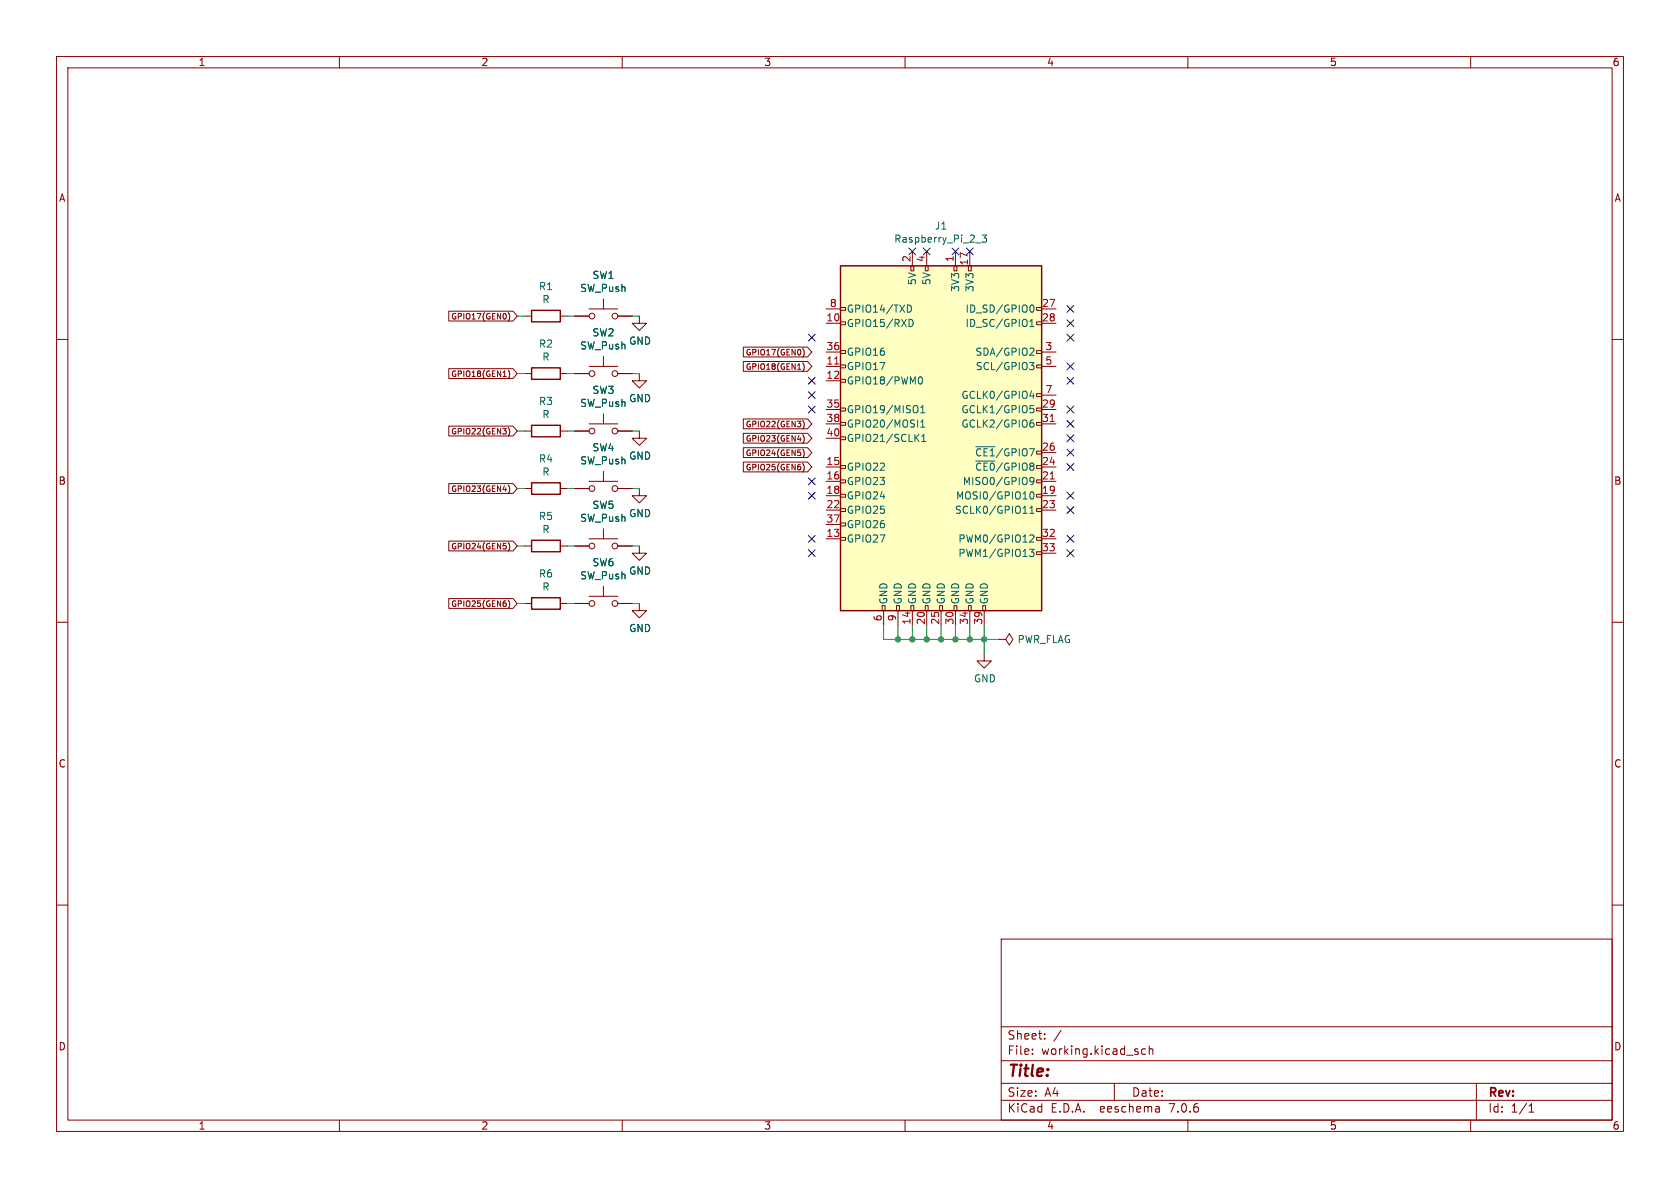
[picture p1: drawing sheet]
(kicad_sch (version 20230121) (generator eeschema)

 (paper "A4")

 (lib_symbols
  (symbol "Connector:Raspberry_Pi_2_3" (pin_names (offset 1.016)) (in_bom yes) (on_board yes)
   (property "Reference" "J" (at -17.78 31.75 0) (effects (font (size 1.27 1.27)) (justify left bottom)))
   (property "Value" "Raspberry_Pi_2_3" (at 10.16 -31.75 0) (effects (font (size 1.27 1.27)) (justify left top)))
   (property "Footprint" "" (at 0 0 0) (effects (font (size 1.27 1.27)) hide))
   (property "Datasheet" "https://www.raspberrypi.org/documentation/hardware/raspberrypi/schematics/rpi_SCH_3bplus_1p0_reduced.pdf" (at 0 0 0) (effects (font (size 1.27 1.27)) hide))
   (symbol "Raspberry_Pi_2_3_0_1"
    (rectangle (start -17.78 30.48) (end 17.78 -30.48) (stroke (width 0.254) (type default)) (fill (type background))))
   (symbol "Raspberry_Pi_2_3_1_1"
    (rectangle (start -16.891 -17.526) (end -17.78 -18.034) (stroke (width 0) (type default)) (fill (type none)))
    (rectangle (start -16.891 -14.986) (end -17.78 -15.494) (stroke (width 0) (type default)) (fill (type none)))
    (rectangle (start -16.891 -12.446) (end -17.78 -12.954) (stroke (width 0) (type default)) (fill (type none)))
    (rectangle (start -16.891 -9.906) (end -17.78 -10.414) (stroke (width 0) (type default)) (fill (type none)))
    (rectangle (start -16.891 -7.366) (end -17.78 -7.874) (stroke (width 0) (type default)) (fill (type none)))
    (rectangle (start -16.891 -4.826) (end -17.78 -5.334) (stroke (width 0) (type default)) (fill (type none)))
    (rectangle (start -16.891 0.254) (end -17.78 -0.254) (stroke (width 0) (type default)) (fill (type none)))
    (rectangle (start -16.891 2.794) (end -17.78 2.286) (stroke (width 0) (type default)) (fill (type none)))
    (rectangle (start -16.891 5.334) (end -17.78 4.826) (stroke (width 0) (type default)) (fill (type none)))
    (rectangle (start -16.891 10.414) (end -17.78 9.906) (stroke (width 0) (type default)) (fill (type none)))
    (rectangle (start -16.891 12.954) (end -17.78 12.446) (stroke (width 0) (type default)) (fill (type none)))
    (rectangle (start -16.891 15.494) (end -17.78 14.986) (stroke (width 0) (type default)) (fill (type none)))
    (rectangle (start -16.891 20.574) (end -17.78 20.066) (stroke (width 0) (type default)) (fill (type none)))
    (rectangle (start -16.891 23.114) (end -17.78 22.606) (stroke (width 0) (type default)) (fill (type none)))
    (rectangle (start -10.414 -29.591) (end -9.906 -30.48) (stroke (width 0) (type default)) (fill (type none)))
    (rectangle (start -7.874 -29.591) (end -7.366 -30.48) (stroke (width 0) (type default)) (fill (type none)))
    (rectangle (start -5.334 -29.591) (end -4.826 -30.48) (stroke (width 0) (type default)) (fill (type none)))
    (rectangle (start -5.334 30.48) (end -4.826 29.591) (stroke (width 0) (type default)) (fill (type none)))
    (rectangle (start -2.794 -29.591) (end -2.286 -30.48) (stroke (width 0) (type default)) (fill (type none)))
    (rectangle (start -2.794 30.48) (end -2.286 29.591) (stroke (width 0) (type default)) (fill (type none)))
    (rectangle (start -0.254 -29.591) (end 0.254 -30.48) (stroke (width 0) (type default)) (fill (type none)))
    (rectangle (start 2.286 -29.591) (end 2.794 -30.48) (stroke (width 0) (type default)) (fill (type none)))
    (rectangle (start 2.286 30.48) (end 2.794 29.591) (stroke (width 0) (type default)) (fill (type none)))
    (rectangle (start 4.826 -29.591) (end 5.334 -30.48) (stroke (width 0) (type default)) (fill (type none)))
    (rectangle (start 4.826 30.48) (end 5.334 29.591) (stroke (width 0) (type default)) (fill (type none)))
    (rectangle (start 7.366 -29.591) (end 7.874 -30.48) (stroke (width 0) (type default)) (fill (type none)))
    (rectangle (start 17.78 -20.066) (end 16.891 -20.574) (stroke (width 0) (type default)) (fill (type none)))
    (rectangle (start 17.78 -17.526) (end 16.891 -18.034) (stroke (width 0) (type default)) (fill (type none)))
    (rectangle (start 17.78 -12.446) (end 16.891 -12.954) (stroke (width 0) (type default)) (fill (type none)))
    (rectangle (start 17.78 -9.906) (end 16.891 -10.414) (stroke (width 0) (type default)) (fill (type none)))
    (rectangle (start 17.78 -7.366) (end 16.891 -7.874) (stroke (width 0) (type default)) (fill (type none)))
    (rectangle (start 17.78 -4.826) (end 16.891 -5.334) (stroke (width 0) (type default)) (fill (type none)))
    (rectangle (start 17.78 -2.286) (end 16.891 -2.794) (stroke (width 0) (type default)) (fill (type none)))
    (rectangle (start 17.78 2.794) (end 16.891 2.286) (stroke (width 0) (type default)) (fill (type none)))
    (rectangle (start 17.78 5.334) (end 16.891 4.826) (stroke (width 0) (type default)) (fill (type none)))
    (rectangle (start 17.78 7.874) (end 16.891 7.366) (stroke (width 0) (type default)) (fill (type none)))
    (rectangle (start 17.78 12.954) (end 16.891 12.446) (stroke (width 0) (type default)) (fill (type none)))
    (rectangle (start 17.78 15.494) (end 16.891 14.986) (stroke (width 0) (type default)) (fill (type none)))
    (rectangle (start 17.78 20.574) (end 16.891 20.066) (stroke (width 0) (type default)) (fill (type none)))
    (rectangle (start 17.78 23.114) (end 16.891 22.606) (stroke (width 0) (type default)) (fill (type none)))
    (pin power_in line (at 2.54 33.02 270) (length 2.54) (name "3V3" (effects (font (size 1.27 1.27)))) (number "1" (effects (font (size 1.27 1.27)))))
    (pin bidirectional line (at -20.32 20.32 0) (length 2.54) (name "GPIO15/RXD" (effects (font (size 1.27 1.27)))) (number "10" (effects (font (size 1.27 1.27)))))
    (pin bidirectional line (at -20.32 12.7 0) (length 2.54) (name "GPIO17" (effects (font (size 1.27 1.27)))) (number "11" (effects (font (size 1.27 1.27)))))
    (pin bidirectional line (at -20.32 10.16 0) (length 2.54) (name "GPIO18/PWM0" (effects (font (size 1.27 1.27)))) (number "12" (effects (font (size 1.27 1.27)))))
    (pin bidirectional line (at -20.32 -17.78 0) (length 2.54) (name "GPIO27" (effects (font (size 1.27 1.27)))) (number "13" (effects (font (size 1.27 1.27)))))
    (pin power_in line (at -5.08 -33.02 90) (length 2.54) (name "GND" (effects (font (size 1.27 1.27)))) (number "14" (effects (font (size 1.27 1.27)))))
    (pin bidirectional line (at -20.32 -5.08 0) (length 2.54) (name "GPIO22" (effects (font (size 1.27 1.27)))) (number "15" (effects (font (size 1.27 1.27)))))
    (pin bidirectional line (at -20.32 -7.62 0) (length 2.54) (name "GPIO23" (effects (font (size 1.27 1.27)))) (number "16" (effects (font (size 1.27 1.27)))))
    (pin power_in line (at 5.08 33.02 270) (length 2.54) (name "3V3" (effects (font (size 1.27 1.27)))) (number "17" (effects (font (size 1.27 1.27)))))
    (pin bidirectional line (at -20.32 -10.16 0) (length 2.54) (name "GPIO24" (effects (font (size 1.27 1.27)))) (number "18" (effects (font (size 1.27 1.27)))))
    (pin bidirectional line (at 20.32 -10.16 180) (length 2.54) (name "MOSI0/GPIO10" (effects (font (size 1.27 1.27)))) (number "19" (effects (font (size 1.27 1.27)))))
    (pin power_in line (at -5.08 33.02 270) (length 2.54) (name "5V" (effects (font (size 1.27 1.27)))) (number "2" (effects (font (size 1.27 1.27)))))
    (pin power_in line (at -2.54 -33.02 90) (length 2.54) (name "GND" (effects (font (size 1.27 1.27)))) (number "20" (effects (font (size 1.27 1.27)))))
    (pin bidirectional line (at 20.32 -7.62 180) (length 2.54) (name "MISO0/GPIO9" (effects (font (size 1.27 1.27)))) (number "21" (effects (font (size 1.27 1.27)))))
    (pin bidirectional line (at -20.32 -12.7 0) (length 2.54) (name "GPIO25" (effects (font (size 1.27 1.27)))) (number "22" (effects (font (size 1.27 1.27)))))
    (pin bidirectional line (at 20.32 -12.7 180) (length 2.54) (name "SCLK0/GPIO11" (effects (font (size 1.27 1.27)))) (number "23" (effects (font (size 1.27 1.27)))))
    (pin bidirectional line (at 20.32 -5.08 180) (length 2.54) (name "~{CE0}/GPIO8" (effects (font (size 1.27 1.27)))) (number "24" (effects (font (size 1.27 1.27)))))
    (pin power_in line (at 0 -33.02 90) (length 2.54) (name "GND" (effects (font (size 1.27 1.27)))) (number "25" (effects (font (size 1.27 1.27)))))
    (pin bidirectional line (at 20.32 -2.54 180) (length 2.54) (name "~{CE1}/GPIO7" (effects (font (size 1.27 1.27)))) (number "26" (effects (font (size 1.27 1.27)))))
    (pin bidirectional line (at 20.32 22.86 180) (length 2.54) (name "ID_SD/GPIO0" (effects (font (size 1.27 1.27)))) (number "27" (effects (font (size 1.27 1.27)))))
    (pin bidirectional line (at 20.32 20.32 180) (length 2.54) (name "ID_SC/GPIO1" (effects (font (size 1.27 1.27)))) (number "28" (effects (font (size 1.27 1.27)))))
    (pin bidirectional line (at 20.32 5.08 180) (length 2.54) (name "GCLK1/GPIO5" (effects (font (size 1.27 1.27)))) (number "29" (effects (font (size 1.27 1.27)))))
    (pin bidirectional line (at 20.32 15.24 180) (length 2.54) (name "SDA/GPIO2" (effects (font (size 1.27 1.27)))) (number "3" (effects (font (size 1.27 1.27)))))
    (pin power_in line (at 2.54 -33.02 90) (length 2.54) (name "GND" (effects (font (size 1.27 1.27)))) (number "30" (effects (font (size 1.27 1.27)))))
    (pin bidirectional line (at 20.32 2.54 180) (length 2.54) (name "GCLK2/GPIO6" (effects (font (size 1.27 1.27)))) (number "31" (effects (font (size 1.27 1.27)))))
    (pin bidirectional line (at 20.32 -17.78 180) (length 2.54) (name "PWM0/GPIO12" (effects (font (size 1.27 1.27)))) (number "32" (effects (font (size 1.27 1.27)))))
    (pin bidirectional line (at 20.32 -20.32 180) (length 2.54) (name "PWM1/GPIO13" (effects (font (size 1.27 1.27)))) (number "33" (effects (font (size 1.27 1.27)))))
    (pin power_in line (at 5.08 -33.02 90) (length 2.54) (name "GND" (effects (font (size 1.27 1.27)))) (number "34" (effects (font (size 1.27 1.27)))))
    (pin bidirectional line (at -20.32 5.08 0) (length 2.54) (name "GPIO19/MISO1" (effects (font (size 1.27 1.27)))) (number "35" (effects (font (size 1.27 1.27)))))
    (pin bidirectional line (at -20.32 15.24 0) (length 2.54) (name "GPIO16" (effects (font (size 1.27 1.27)))) (number "36" (effects (font (size 1.27 1.27)))))
    (pin bidirectional line (at -20.32 -15.24 0) (length 2.54) (name "GPIO26" (effects (font (size 1.27 1.27)))) (number "37" (effects (font (size 1.27 1.27)))))
    (pin bidirectional line (at -20.32 2.54 0) (length 2.54) (name "GPIO20/MOSI1" (effects (font (size 1.27 1.27)))) (number "38" (effects (font (size 1.27 1.27)))))
    (pin power_in line (at 7.62 -33.02 90) (length 2.54) (name "GND" (effects (font (size 1.27 1.27)))) (number "39" (effects (font (size 1.27 1.27)))))
    (pin power_in line (at -2.54 33.02 270) (length 2.54) (name "5V" (effects (font (size 1.27 1.27)))) (number "4" (effects (font (size 1.27 1.27)))))
    (pin bidirectional line (at -20.32 0 0) (length 2.54) (name "GPIO21/SCLK1" (effects (font (size 1.27 1.27)))) (number "40" (effects (font (size 1.27 1.27)))))
    (pin bidirectional line (at 20.32 12.7 180) (length 2.54) (name "SCL/GPIO3" (effects (font (size 1.27 1.27)))) (number "5" (effects (font (size 1.27 1.27)))))
    (pin power_in line (at -10.16 -33.02 90) (length 2.54) (name "GND" (effects (font (size 1.27 1.27)))) (number "6" (effects (font (size 1.27 1.27)))))
    (pin bidirectional line (at 20.32 7.62 180) (length 2.54) (name "GCLK0/GPIO4" (effects (font (size 1.27 1.27)))) (number "7" (effects (font (size 1.27 1.27)))))
    (pin bidirectional line (at -20.32 22.86 0) (length 2.54) (name "GPIO14/TXD" (effects (font (size 1.27 1.27)))) (number "8" (effects (font (size 1.27 1.27)))))
    (pin power_in line (at -7.62 -33.02 90) (length 2.54) (name "GND" (effects (font (size 1.27 1.27)))) (number "9" (effects (font (size 1.27 1.27)))))))
  (symbol "Device:R" (pin_numbers hide) (pin_names (offset 0)) (in_bom yes) (on_board yes)
   (property "Reference" "R" (at 2.032 0 90) (effects (font (size 1.27 1.27))))
   (property "Value" "R" (at 0 0 90) (effects (font (size 1.27 1.27))))
   (property "Footprint" "" (at -1.778 0 90) (effects (font (size 1.27 1.27)) hide))
   (property "Datasheet" "~" (at 0 0 0) (effects (font (size 1.27 1.27)) hide))
   (symbol "R_0_1"
    (rectangle (start -1.016 -2.54) (end 1.016 2.54) (stroke (width 0.254) (type default)) (fill (type none))))
   (symbol "R_1_1"
    (pin passive line (at 0 3.81 270) (length 1.27) (name "~" (effects (font (size 1.27 1.27)))) (number "1" (effects (font (size 1.27 1.27)))))
    (pin passive line (at 0 -3.81 90) (length 1.27) (name "~" (effects (font (size 1.27 1.27)))) (number "2" (effects (font (size 1.27 1.27)))))))
  (symbol "Switch:SW_Push" (pin_numbers hide) (pin_names (offset 1.016) hide) (in_bom yes) (on_board yes)
   (property "Reference" "SW" (at 1.27 2.54 0) (effects (font (size 1.27 1.27)) (justify left)))
   (property "Value" "SW_Push" (at 0 -1.524 0) (effects (font (size 1.27 1.27))))
   (property "Footprint" "" (at 0 5.08 0) (effects (font (size 1.27 1.27)) hide))
   (property "Datasheet" "~" (at 0 5.08 0) (effects (font (size 1.27 1.27)) hide))
   (symbol "SW_Push_0_1"
    (circle (center -2.032 0) (radius 0.508) (stroke (width 0) (type default)) (fill (type none)))
    (polyline (pts (xy 0 1.27) (xy 0 3.048)) (stroke (width 0) (type default)) (fill (type none)))
    (polyline (pts (xy 2.54 1.27) (xy -2.54 1.27)) (stroke (width 0) (type default)) (fill (type none)))
    (circle (center 2.032 0) (radius 0.508) (stroke (width 0) (type default)) (fill (type none)))
    (pin passive line (at -5.08 0 0) (length 2.54) (name "1" (effects (font (size 1.27 1.27)))) (number "1" (effects (font (size 1.27 1.27)))))
    (pin passive line (at 5.08 0 180) (length 2.54) (name "2" (effects (font (size 1.27 1.27)))) (number "2" (effects (font (size 1.27 1.27)))))))
  (symbol "power:GND" (power) (pin_names (offset 0)) (in_bom yes) (on_board yes)
   (property "Reference" "#PWR" (at 0 -6.35 0) (effects (font (size 1.27 1.27)) hide))
   (property "Value" "GND" (at 0 -3.81 0) (effects (font (size 1.27 1.27))))
   (property "Footprint" "" (at 0 0 0) (effects (font (size 1.27 1.27)) hide))
   (property "Datasheet" "" (at 0 0 0) (effects (font (size 1.27 1.27)) hide))
   (symbol "GND_0_1"
    (polyline (pts (xy 0 0) (xy 0 -1.27) (xy 1.27 -1.27) (xy 0 -2.54) (xy -1.27 -1.27) (xy 0 -1.27)) (stroke (width 0) (type default)) (fill (type none))))
   (symbol "GND_1_1"
    (pin power_in line (at 0 0 270) (length 0) hide (name "GND" (effects (font (size 1.27 1.27)))) (number "1" (effects (font (size 1.27 1.27)))))))
  (symbol "power:PWR_FLAG" (power) (pin_numbers hide) (pin_names (offset 0) hide) (in_bom yes) (on_board yes)
   (property "Reference" "#FLG" (at 0 1.905 0) (effects (font (size 1.27 1.27)) hide))
   (property "Value" "PWR_FLAG" (at 0 3.81 0) (effects (font (size 1.27 1.27))))
   (property "Footprint" "" (at 0 0 0) (effects (font (size 1.27 1.27)) hide))
   (property "Datasheet" "~" (at 0 0 0) (effects (font (size 1.27 1.27)) hide))
   (symbol "PWR_FLAG_0_0"
    (pin power_out line (at 0 0 90) (length 0) (name "pwr" (effects (font (size 1.27 1.27)))) (number "1" (effects (font (size 1.27 1.27))))))
   (symbol "PWR_FLAG_0_1"
    (polyline (pts (xy 0 0) (xy 0 1.27) (xy -1.016 1.905) (xy 0 2.54) (xy 1.016 1.905) (xy 0 1.27)) (stroke (width 0) (type default)) (fill (type none))))))

 (junction (at 173.99 113.03) (diameter 0) (color 0 0 0 0))
 (junction (at 171.45 113.03) (diameter 0) (color 0 0 0 0))
 (junction (at 168.91 113.03) (diameter 0) (color 0 0 0 0))
 (junction (at 161.29 113.03) (diameter 0) (color 0 0 0 0))
 (junction (at 158.75 113.03) (diameter 0) (color 0 0 0 0))
 (junction (at 166.37 113.03) (diameter 0) (color 0 0 0 0))
 (junction (at 163.83 113.03) (diameter 0) (color 0 0 0 0))

 (no_connect (at 143.51 95.25))
 (no_connect (at 189.23 57.15))
 (no_connect (at 189.23 80.01))
 (no_connect (at 189.23 59.69))
 (no_connect (at 189.23 64.77))
 (no_connect (at 143.51 59.69))
 (no_connect (at 189.23 74.93))
 (no_connect (at 189.23 54.61))
 (no_connect (at 143.51 69.85))
 (no_connect (at 143.51 72.39))
 (no_connect (at 189.23 87.63))
 (no_connect (at 161.29 44.45))
 (no_connect (at 189.23 97.79))
 (no_connect (at 189.23 67.31))
 (no_connect (at 189.23 77.47))
 (no_connect (at 143.51 67.31))
 (no_connect (at 163.83 44.45))
 (no_connect (at 171.45 44.45))
 (no_connect (at 189.23 90.17))
 (no_connect (at 189.23 82.55))
 (no_connect (at 143.51 87.63))
 (no_connect (at 189.23 72.39))
 (no_connect (at 143.51 97.79))
 (no_connect (at 143.51 85.09))
 (no_connect (at 189.23 95.25))
 (no_connect (at 168.91 44.45))

 (wire (pts (xy 168.91 110.49) (xy 168.91 113.03)) (stroke (width 0) (type default)))
 (wire (pts (xy 166.37 113.03) (xy 168.91 113.03)) (stroke (width 0) (type default)))
 (wire (pts (xy 111.76 66.04) (xy 113.03 66.04)) (stroke (width 0) (type default)))
 (wire (pts (xy 91.44 86.36) (xy 92.71 86.36)) (stroke (width 0) (type default)))
 (wire (pts (xy 158.75 113.03) (xy 161.29 113.03)) (stroke (width 0) (type default)))
 (wire (pts (xy 161.29 113.03) (xy 163.83 113.03)) (stroke (width 0) (type default)))
 (wire (pts (xy 91.44 66.04) (xy 92.71 66.04)) (stroke (width 0) (type default)))
 (wire (pts (xy 111.76 106.68) (xy 113.03 106.68)) (stroke (width 0) (type default)))
 (wire (pts (xy 111.76 96.52) (xy 113.03 96.52)) (stroke (width 0) (type default)))
 (wire (pts (xy 166.37 110.49) (xy 166.37 113.03)) (stroke (width 0) (type default)))
 (wire (pts (xy 171.45 113.03) (xy 173.99 113.03)) (stroke (width 0) (type default)))
 (wire (pts (xy 100.33 106.68) (xy 101.6 106.68)) (stroke (width 0) (type default)))
 (wire (pts (xy 91.44 76.2) (xy 92.71 76.2)) (stroke (width 0) (type default)))
 (wire (pts (xy 158.75 110.49) (xy 158.75 113.03)) (stroke (width 0) (type default)))
 (wire (pts (xy 100.33 96.52) (xy 101.6 96.52)) (stroke (width 0) (type default)))
 (wire (pts (xy 173.99 110.49) (xy 173.99 113.03)) (stroke (width 0) (type default)))
 (wire (pts (xy 173.99 113.03) (xy 173.99 115.57)) (stroke (width 0) (type default)))
 (wire (pts (xy 163.83 113.03) (xy 166.37 113.03)) (stroke (width 0) (type default)))
 (wire (pts (xy 100.33 66.04) (xy 101.6 66.04)) (stroke (width 0) (type default)))
 (wire (pts (xy 100.33 76.2) (xy 101.6 76.2)) (stroke (width 0) (type default)))
 (wire (pts (xy 100.33 55.88) (xy 101.6 55.88)) (stroke (width 0) (type default)))
 (wire (pts (xy 111.76 86.36) (xy 113.03 86.36)) (stroke (width 0) (type default)))
 (wire (pts (xy 111.76 76.2) (xy 113.03 76.2)) (stroke (width 0) (type default)))
 (wire (pts (xy 176.53 113.03) (xy 173.99 113.03)) (stroke (width 0) (type default)))
 (wire (pts (xy 163.83 110.49) (xy 163.83 113.03)) (stroke (width 0) (type default)))
 (wire (pts (xy 100.33 86.36) (xy 101.6 86.36)) (stroke (width 0) (type default)))
 (wire (pts (xy 168.91 113.03) (xy 171.45 113.03)) (stroke (width 0) (type default)))
 (wire (pts (xy 91.44 55.88) (xy 92.71 55.88)) (stroke (width 0) (type default)))
 (wire (pts (xy 161.29 110.49) (xy 161.29 113.03)) (stroke (width 0) (type default)))
 (wire (pts (xy 171.45 110.49) (xy 171.45 113.03)) (stroke (width 0) (type default)))
 (wire (pts (xy 91.44 96.52) (xy 92.71 96.52)) (stroke (width 0) (type default)))
 (wire (pts (xy 156.21 113.03) (xy 158.75 113.03)) (stroke (width 0) (type default)))
 (wire (pts (xy 156.21 110.49) (xy 156.21 113.03)) (stroke (width 0) (type default)))
 (wire (pts (xy 111.76 55.88) (xy 113.03 55.88)) (stroke (width 0) (type default)))
 (wire (pts (xy 91.44 106.68) (xy 92.71 106.68)) (stroke (width 0) (type default)))

 (global_label "GPIO25(GEN6)" (shape input) (at 91.44 106.68 180) (effects (font (size 0.9906 0.9906)) (justify right))
  (property "Intersheetrefs" "${INTERSHEET_REFS}" (at 91.44 106.68 0) (effects (font (size 1.27 1.27)) hide)))
 (global_label "GPIO18(GEN1)" (shape input) (at 91.44 66.04 180) (effects (font (size 0.9906 0.9906)) (justify right))
  (property "Intersheetrefs" "${INTERSHEET_REFS}" (at 91.44 66.04 0) (effects (font (size 1.27 1.27)) hide)))
 (global_label "GPIO17(GEN0)" (shape input) (at 143.51 62.23 180) (effects (font (size 0.9906 0.9906)) (justify right))
  (property "Intersheetrefs" "${INTERSHEET_REFS}" (at 143.51 62.23 0) (effects (font (size 1.27 1.27)) hide)))
 (global_label "GPIO18(GEN1)" (shape input) (at 143.51 64.77 180) (effects (font (size 0.9906 0.9906)) (justify right))
  (property "Intersheetrefs" "${INTERSHEET_REFS}" (at 143.51 64.77 0) (effects (font (size 1.27 1.27)) hide)))
 (global_label "GPIO22(GEN3)" (shape input) (at 91.44 76.2 180) (effects (font (size 0.9906 0.9906)) (justify right))
  (property "Intersheetrefs" "${INTERSHEET_REFS}" (at 91.44 76.2 0) (effects (font (size 1.27 1.27)) hide)))
 (global_label "GPIO23(GEN4)" (shape input) (at 143.51 77.47 180) (effects (font (size 0.9906 0.9906)) (justify right))
  (property "Intersheetrefs" "${INTERSHEET_REFS}" (at 143.51 77.47 0) (effects (font (size 1.27 1.27)) hide)))
 (global_label "GPIO25(GEN6)" (shape input) (at 143.51 82.55 180) (effects (font (size 0.9906 0.9906)) (justify right))
  (property "Intersheetrefs" "${INTERSHEET_REFS}" (at 143.51 82.55 0) (effects (font (size 1.27 1.27)) hide)))
 (global_label "GPIO24(GEN5)" (shape input) (at 143.51 80.01 180) (effects (font (size 0.9906 0.9906)) (justify right))
  (property "Intersheetrefs" "${INTERSHEET_REFS}" (at 143.51 80.01 0) (effects (font (size 1.27 1.27)) hide)))
 (global_label "GPIO17(GEN0)" (shape input) (at 91.44 55.88 180) (effects (font (size 0.9906 0.9906)) (justify right))
  (property "Intersheetrefs" "${INTERSHEET_REFS}" (at 91.44 55.88 0) (effects (font (size 1.27 1.27)) hide)))
 (global_label "GPIO23(GEN4)" (shape input) (at 91.44 86.36 180) (effects (font (size 0.9906 0.9906)) (justify right))
  (property "Intersheetrefs" "${INTERSHEET_REFS}" (at 91.44 86.36 0) (effects (font (size 1.27 1.27)) hide)))
 (global_label "GPIO24(GEN5)" (shape input) (at 91.44 96.52 180) (effects (font (size 0.9906 0.9906)) (justify right))
  (property "Intersheetrefs" "${INTERSHEET_REFS}" (at 91.44 96.52 0) (effects (font (size 1.27 1.27)) hide)))
 (global_label "GPIO22(GEN3)" (shape input) (at 143.51 74.93 180) (effects (font (size 0.9906 0.9906)) (justify right))
  (property "Intersheetrefs" "${INTERSHEET_REFS}" (at 143.51 74.93 0) (effects (font (size 1.27 1.27)) hide)))

 (symbol (lib_id "power:GND") (at 173.99 115.57 0) (unit 1) (in_bom yes) (on_board yes) (dnp no)
  (property "Reference" "#PWR0103" (at 173.99 121.92 0) (effects (font (size 1.27 1.27)) hide))
  (property "Value" "GND" (at 174.117 119.9642 0) (effects (font (size 1.27 1.27))))
  (property "Footprint" "" (at 173.99 115.57 0) (effects (font (size 1.27 1.27)) hide))
  (property "Datasheet" "" (at 173.99 115.57 0) (effects (font (size 1.27 1.27)) hide)) (pin "1"))

 (symbol (lib_id "power:PWR_FLAG") (at 176.53 113.03 270) (unit 1) (in_bom yes) (on_board yes) (dnp no)
  (property "Reference" "#FLG0101" (at 178.435 113.03 0) (effects (font (size 1.27 1.27)) hide))
  (property "Value" "PWR_FLAG" (at 179.7812 113.03 90) (effects (font (size 1.27 1.27)) (justify left)))
  (property "Footprint" "" (at 176.53 113.03 0) (effects (font (size 1.27 1.27)) hide))
  (property "Datasheet" "" (at 176.53 113.03 0) (effects (font (size 1.27 1.27)) hide)) (pin "1"))

 (symbol (lib_id "Connector:Raspberry_Pi_2_3") (at 166.37 77.47 0) (unit 1) (in_bom yes) (on_board yes) (dnp no)
  (property "Reference" "J1" (at 166.37 39.9288 0) (effects (font (size 1.27 1.27))))
  (property "Value" "Raspberry_Pi_2_3" (at 166.37 42.2402 0) (effects (font (size 1.27 1.27))))
  (property "Footprint" "Connector_PinHeader_2.54mm:PinHeader_2x20_P2.54mm_Vertical" (at 191.77 45.72 0) (effects (font (size 1.27 1.27)) hide))
  (property "Datasheet" "https://www.raspberrypi.org/documentation/hardware/raspberrypi/schematics/RPI-3B-V1_2-SCHEMATIC-REDUCED.pdf" (at 167.64 81.28 0) (effects (font (size 1.27 1.27)) hide)) (pin "1") (pin "10") (pin "11") (pin "12") (pin "13") (pin "14") (pin "15") (pin "16") (pin "17") (pin "18") (pin "19") (pin "2") (pin "20") (pin "21") (pin "22") (pin "23") (pin "24") (pin "25") (pin "26") (pin "27") (pin "28") (pin "29") (pin "3") (pin "30") (pin "31") (pin "32") (pin "33") (pin "34") (pin "35") (pin "36") (pin "37") (pin "38") (pin "39") (pin "4") (pin "40") (pin "5") (pin "6") (pin "7") (pin "8") (pin "9"))

 (symbol (lib_id "Switch:SW_Push") (at 106.68 55.88 0) (unit 1) (in_bom yes) (on_board yes) (dnp no)
  (property "Reference" "SW1" (at 106.68 48.641 0) (effects (font (size 1.27 1.27))))
  (property "Value" "SW_Push" (at 106.68 50.9524 0) (effects (font (size 1.27 1.27))))
  (property "Footprint" "Button_Switch_Keyboard:SW_Cherry_MX1A_1.00u_PCB" (at 106.68 50.8 0) (effects (font (size 1.27 1.27)) hide))
  (property "Datasheet" "" (at 106.68 50.8 0) (effects (font (size 1.27 1.27)) hide)) (pin "1") (pin "2"))

 (symbol (lib_id "Switch:SW_Push") (at 106.68 66.04 0) (unit 1) (in_bom yes) (on_board yes) (dnp no)
  (property "Reference" "SW2" (at 106.68 58.801 0) (effects (font (size 1.27 1.27))))
  (property "Value" "SW_Push" (at 106.68 61.1124 0) (effects (font (size 1.27 1.27))))
  (property "Footprint" "Button_Switch_Keyboard:SW_Cherry_MX1A_1.00u_PCB" (at 106.68 60.96 0) (effects (font (size 1.27 1.27)) hide))
  (property "Datasheet" "" (at 106.68 60.96 0) (effects (font (size 1.27 1.27)) hide)) (pin "1") (pin "2"))

 (symbol (lib_id "Switch:SW_Push") (at 106.68 76.2 0) (unit 1) (in_bom yes) (on_board yes) (dnp no)
  (property "Reference" "SW3" (at 106.68 68.961 0) (effects (font (size 1.27 1.27))))
  (property "Value" "SW_Push" (at 106.68 71.2724 0) (effects (font (size 1.27 1.27))))
  (property "Footprint" "Button_Switch_Keyboard:SW_Cherry_MX1A_1.00u_PCB" (at 106.68 71.12 0) (effects (font (size 1.27 1.27)) hide))
  (property "Datasheet" "" (at 106.68 71.12 0) (effects (font (size 1.27 1.27)) hide)) (pin "1") (pin "2"))

 (symbol (lib_id "Switch:SW_Push") (at 106.68 86.36 0) (unit 1) (in_bom yes) (on_board yes) (dnp no)
  (property "Reference" "SW4" (at 106.68 79.121 0) (effects (font (size 1.27 1.27))))
  (property "Value" "SW_Push" (at 106.68 81.4324 0) (effects (font (size 1.27 1.27))))
  (property "Footprint" "Button_Switch_Keyboard:SW_Cherry_MX1A_1.00u_PCB" (at 106.68 81.28 0) (effects (font (size 1.27 1.27)) hide))
  (property "Datasheet" "" (at 106.68 81.28 0) (effects (font (size 1.27 1.27)) hide)) (pin "1") (pin "2"))

 (symbol (lib_id "Switch:SW_Push") (at 106.68 96.52 0) (unit 1) (in_bom yes) (on_board yes) (dnp no)
  (property "Reference" "SW5" (at 106.68 89.281 0) (effects (font (size 1.27 1.27))))
  (property "Value" "SW_Push" (at 106.68 91.5924 0) (effects (font (size 1.27 1.27))))
  (property "Footprint" "Button_Switch_Keyboard:SW_Cherry_MX1A_1.00u_PCB" (at 106.68 91.44 0) (effects (font (size 1.27 1.27)) hide))
  (property "Datasheet" "" (at 106.68 91.44 0) (effects (font (size 1.27 1.27)) hide)) (pin "1") (pin "2"))

 (symbol (lib_id "Switch:SW_Push") (at 106.68 106.68 0) (unit 1) (in_bom yes) (on_board yes) (dnp no)
  (property "Reference" "SW6" (at 106.68 99.441 0) (effects (font (size 1.27 1.27))))
  (property "Value" "SW_Push" (at 106.68 101.7524 0) (effects (font (size 1.27 1.27))))
  (property "Footprint" "Button_Switch_Keyboard:SW_Cherry_MX1A_1.00u_PCB" (at 106.68 101.6 0) (effects (font (size 1.27 1.27)) hide))
  (property "Datasheet" "" (at 106.68 101.6 0) (effects (font (size 1.27 1.27)) hide)) (pin "1") (pin "2"))

 (symbol (lib_id "Device:R") (at 96.52 66.04 270) (unit 1) (in_bom yes) (on_board yes) (dnp no)
  (property "Reference" "R2" (at 96.52 60.7822 90) (effects (font (size 1.27 1.27))))
  (property "Value" "R" (at 96.52 63.0936 90) (effects (font (size 1.27 1.27))))
  (property "Footprint" "Resistor_SMD:R_0603_1608Metric_Pad0.99x1.00mm_HandSolder" (at 96.52 64.262 90) (effects (font (size 1.27 1.27)) hide))
  (property "Datasheet" "~" (at 96.52 66.04 0) (effects (font (size 1.27 1.27)) hide)) (pin "1") (pin "2"))

 (symbol (lib_id "power:GND") (at 113.03 66.04 0) (unit 1) (in_bom yes) (on_board yes) (dnp no)
  (property "Reference" "#PWR0101" (at 113.03 72.39 0) (effects (font (size 1.27 1.27)) hide))
  (property "Value" "GND" (at 113.157 70.4342 0) (effects (font (size 1.27 1.27))))
  (property "Footprint" "" (at 113.03 66.04 0) (effects (font (size 1.27 1.27)) hide))
  (property "Datasheet" "" (at 113.03 66.04 0) (effects (font (size 1.27 1.27)) hide)) (pin "1"))

 (symbol (lib_id "Device:R") (at 96.52 55.88 270) (unit 1) (in_bom yes) (on_board yes) (dnp no)
  (property "Reference" "R1" (at 96.52 50.6222 90) (effects (font (size 1.27 1.27))))
  (property "Value" "R" (at 96.52 52.9336 90) (effects (font (size 1.27 1.27))))
  (property "Footprint" "Resistor_SMD:R_0603_1608Metric_Pad0.99x1.00mm_HandSolder" (at 96.52 54.102 90) (effects (font (size 1.27 1.27)) hide))
  (property "Datasheet" "~" (at 96.52 55.88 0) (effects (font (size 1.27 1.27)) hide)) (pin "1") (pin "2"))

 (symbol (lib_id "power:GND") (at 113.03 55.88 0) (unit 1) (in_bom yes) (on_board yes) (dnp no)
  (property "Reference" "#PWR0102" (at 113.03 62.23 0) (effects (font (size 1.27 1.27)) hide))
  (property "Value" "GND" (at 113.157 60.2742 0) (effects (font (size 1.27 1.27))))
  (property "Footprint" "" (at 113.03 55.88 0) (effects (font (size 1.27 1.27)) hide))
  (property "Datasheet" "" (at 113.03 55.88 0) (effects (font (size 1.27 1.27)) hide)) (pin "1"))

 (symbol (lib_id "Device:R") (at 96.52 76.2 270) (unit 1) (in_bom yes) (on_board yes) (dnp no)
  (property "Reference" "R3" (at 96.52 70.9422 90) (effects (font (size 1.27 1.27))))
  (property "Value" "R" (at 96.52 73.2536 90) (effects (font (size 1.27 1.27))))
  (property "Footprint" "Resistor_SMD:R_0603_1608Metric_Pad0.99x1.00mm_HandSolder" (at 96.52 74.422 90) (effects (font (size 1.27 1.27)) hide))
  (property "Datasheet" "~" (at 96.52 76.2 0) (effects (font (size 1.27 1.27)) hide)) (pin "1") (pin "2"))

 (symbol (lib_id "power:GND") (at 113.03 76.2 0) (unit 1) (in_bom yes) (on_board yes) (dnp no)
  (property "Reference" "#PWR0104" (at 113.03 82.55 0) (effects (font (size 1.27 1.27)) hide))
  (property "Value" "GND" (at 113.157 80.5942 0) (effects (font (size 1.27 1.27))))
  (property "Footprint" "" (at 113.03 76.2 0) (effects (font (size 1.27 1.27)) hide))
  (property "Datasheet" "" (at 113.03 76.2 0) (effects (font (size 1.27 1.27)) hide)) (pin "1"))

 (symbol (lib_id "Device:R") (at 96.52 86.36 270) (unit 1) (in_bom yes) (on_board yes) (dnp no)
  (property "Reference" "R4" (at 96.52 81.1022 90) (effects (font (size 1.27 1.27))))
  (property "Value" "R" (at 96.52 83.4136 90) (effects (font (size 1.27 1.27))))
  (property "Footprint" "Resistor_SMD:R_0603_1608Metric_Pad0.99x1.00mm_HandSolder" (at 96.52 84.582 90) (effects (font (size 1.27 1.27)) hide))
  (property "Datasheet" "~" (at 96.52 86.36 0) (effects (font (size 1.27 1.27)) hide)) (pin "1") (pin "2"))

 (symbol (lib_id "power:GND") (at 113.03 86.36 0) (unit 1) (in_bom yes) (on_board yes) (dnp no)
  (property "Reference" "#PWR0105" (at 113.03 92.71 0) (effects (font (size 1.27 1.27)) hide))
  (property "Value" "GND" (at 113.157 90.7542 0) (effects (font (size 1.27 1.27))))
  (property "Footprint" "" (at 113.03 86.36 0) (effects (font (size 1.27 1.27)) hide))
  (property "Datasheet" "" (at 113.03 86.36 0) (effects (font (size 1.27 1.27)) hide)) (pin "1"))

 (symbol (lib_id "Device:R") (at 96.52 96.52 270) (unit 1) (in_bom yes) (on_board yes) (dnp no)
  (property "Reference" "R5" (at 96.52 91.2622 90) (effects (font (size 1.27 1.27))))
  (property "Value" "R" (at 96.52 93.5736 90) (effects (font (size 1.27 1.27))))
  (property "Footprint" "Resistor_SMD:R_0603_1608Metric_Pad0.99x1.00mm_HandSolder" (at 96.52 94.742 90) (effects (font (size 1.27 1.27)) hide))
  (property "Datasheet" "~" (at 96.52 96.52 0) (effects (font (size 1.27 1.27)) hide)) (pin "1") (pin "2"))

 (symbol (lib_id "power:GND") (at 113.03 96.52 0) (unit 1) (in_bom yes) (on_board yes) (dnp no)
  (property "Reference" "#PWR0106" (at 113.03 102.87 0) (effects (font (size 1.27 1.27)) hide))
  (property "Value" "GND" (at 113.157 100.9142 0) (effects (font (size 1.27 1.27))))
  (property "Footprint" "" (at 113.03 96.52 0) (effects (font (size 1.27 1.27)) hide))
  (property "Datasheet" "" (at 113.03 96.52 0) (effects (font (size 1.27 1.27)) hide)) (pin "1"))

 (symbol (lib_id "Device:R") (at 96.52 106.68 270) (unit 1) (in_bom yes) (on_board yes) (dnp no)
  (property "Reference" "R6" (at 96.52 101.4222 90) (effects (font (size 1.27 1.27))))
  (property "Value" "R" (at 96.52 103.7336 90) (effects (font (size 1.27 1.27))))
  (property "Footprint" "Resistor_SMD:R_0603_1608Metric_Pad0.99x1.00mm_HandSolder" (at 96.52 104.902 90) (effects (font (size 1.27 1.27)) hide))
  (property "Datasheet" "~" (at 96.52 106.68 0) (effects (font (size 1.27 1.27)) hide)) (pin "1") (pin "2"))

 (symbol (lib_id "power:GND") (at 113.03 106.68 0) (unit 1) (in_bom yes) (on_board yes) (dnp no)
  (property "Reference" "#PWR0107" (at 113.03 113.03 0) (effects (font (size 1.27 1.27)) hide))
  (property "Value" "GND" (at 113.157 111.0742 0) (effects (font (size 1.27 1.27))))
  (property "Footprint" "" (at 113.03 106.68 0) (effects (font (size 1.27 1.27)) hide))
  (property "Datasheet" "" (at 113.03 106.68 0) (effects (font (size 1.27 1.27)) hide)) (pin "1"))

 (sheet_instances (path "" (page "1"))))
